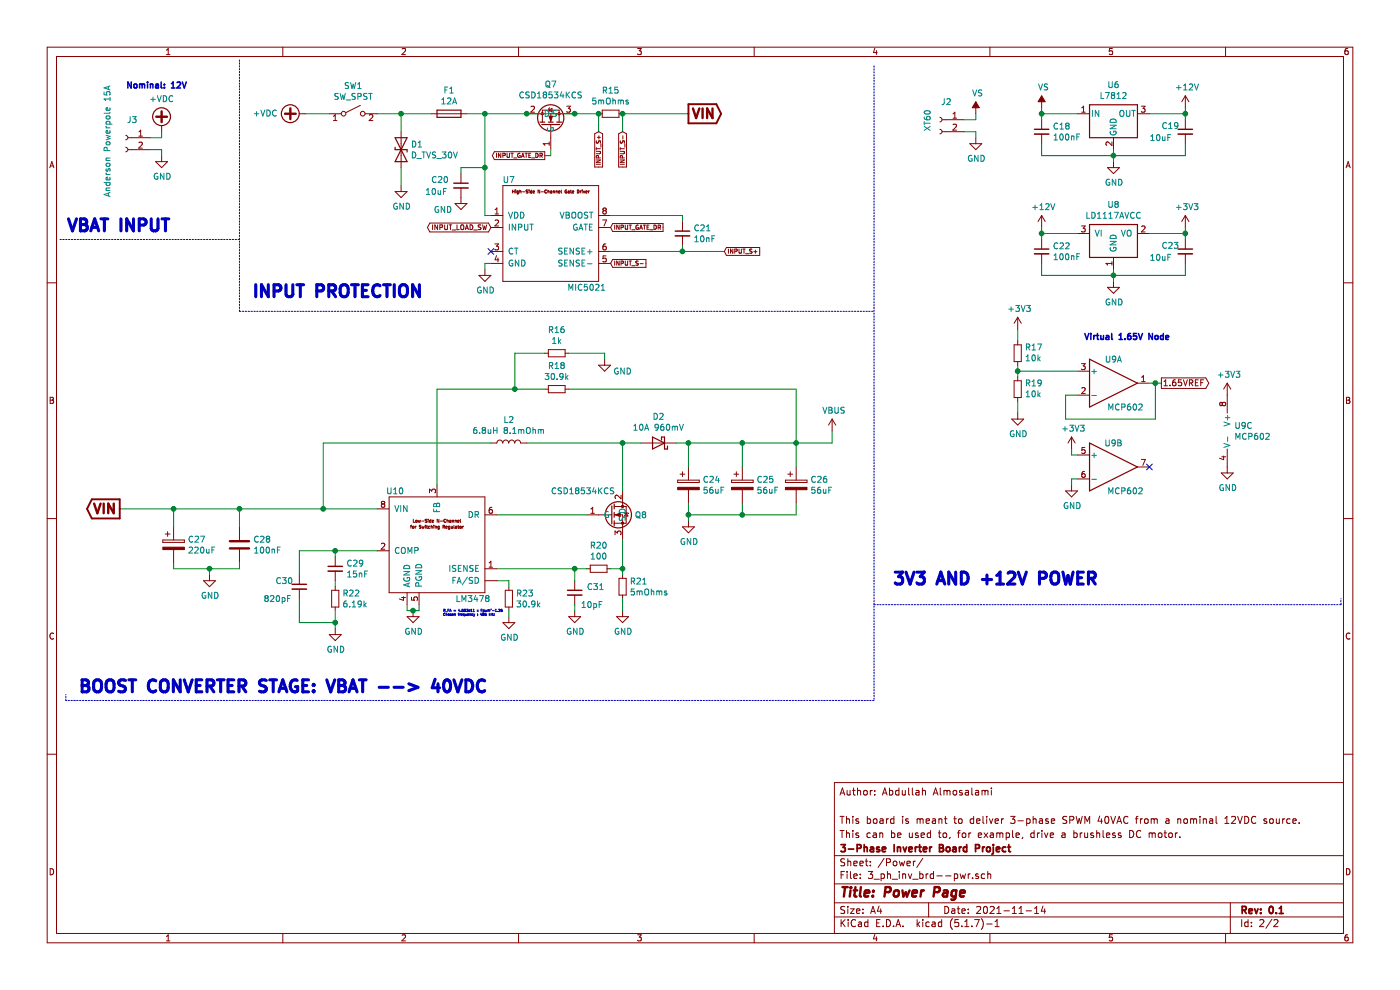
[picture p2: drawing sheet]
EESchema Schematic File Version 4
EELAYER 30 0
EELAYER END
$Descr A4 11693 8268
encoding utf-8
Sheet 2 2
Title "Power Page"
Date "2021-11-14"
Rev "0.1"
Comp "3-Phase Inverter Board Project"
Comment1 "This can be used to, for example, drive a brushless DC motor."
Comment2 "This board is meant to deliver 3-phase SPWM 40VAC from a nominal 12VDC source."
Comment3 ""
Comment4 "Author: Abdullah Almosalami"
$EndDescr
$Comp
L Connector:Conn_01x02_Female J3
U 1 1
P 1050 1150
F 0 "J3" H 950 1300 50  0000 L CNN
F 1 "Anderson Powerpole 15A" V 1200 650 50  0000 L CNN
F 2 "" H 1050 1150 50  0001 C CNN
F 3 "~" H 1050 1150 50  0001 C CNN
	1    1050 1150
	-1   0    0    -1  
$EndComp
$Comp
L power:+VDC #PWR042
U 1 1
P 1350 1100
F 0 "#PWR042" H 1350 1000 50  0001 C CNN
F 1 "+VDC" H 1350 1375 50  0000 C CNN
F 2 "" H 1350 1100 50  0001 C CNN
F 3 "" H 1350 1100 50  0001 C CNN
	1    1350 1100
	1    0    0    -1  
$EndComp
Wire Wire Line
	1250 1150 1350 1150
Wire Wire Line
	1350 1150 1350 1100
$Comp
L power:GND #PWR044
U 1 1
P 1350 1300
F 0 "#PWR044" H 1350 1050 50  0001 C CNN
F 1 "GND" H 1355 1127 50  0000 C CNN
F 2 "" H 1350 1300 50  0001 C CNN
F 3 "" H 1350 1300 50  0001 C CNN
	1    1350 1300
	1    0    0    -1  
$EndComp
Wire Wire Line
	1250 1250 1350 1250
Wire Wire Line
	1350 1250 1350 1300
$Comp
L power:+VDC #PWR040
U 1 1
P 2550 950
F 0 "#PWR040" H 2550 850 50  0001 C CNN
F 1 "+VDC" V 2550 1179 50  0000 L CNN
F 2 "" H 2550 950 50  0001 C CNN
F 3 "" H 2550 950 50  0001 C CNN
	1    2550 950 
	0    -1   -1   0   
$EndComp
$Comp
L Switch:SW_SPST SW1
U 1 1
P 2950 950
F 0 "SW1" H 2950 1185 50  0000 C CNN
F 1 "SW_SPST" H 2950 1094 50  0000 C CNN
F 2 "" H 2950 950 50  0001 C CNN
F 3 "~" H 2950 950 50  0001 C CNN
	1    2950 950 
	1    0    0    -1  
$EndComp
$Comp
L Device:D_TVS D1
U 1 1
P 3350 1250
F 0 "D1" V 3304 1330 50  0000 L CNN
F 1 "D_TVS_30V" V 3395 1330 50  0000 L CNN
F 2 "" H 3350 1250 50  0001 C CNN
F 3 "~" H 3350 1250 50  0001 C CNN
	1    3350 1250
	0    1    1    0   
$EndComp
$Comp
L Device:Fuse F1
U 1 1
P 3750 950
F 0 "F1" V 3553 950 50  0000 C CNN
F 1 "12A" V 3644 950 50  0000 C CNN
F 2 "" V 3680 950 50  0001 C CNN
F 3 "~" H 3750 950 50  0001 C CNN
	1    3750 950 
	0    1    1    0   
$EndComp
$Comp
L 3_phase_inverter_board:CSD18534KCS Q7
U 1 1
P 4600 950
F 0 "Q7" V 4842 950 50  0000 C CNN
F 1 "CSD18534KCS" V 4751 950 50  0000 C CNN
F 2 "" H 4600 950 50  0001 C CNN
F 3 "" H 4600 950 50  0001 C CNN
	1    4600 950 
	0    -1   -1   0   
$EndComp
$Comp
L 3_phase_inverter_board:MIC5021 U7
U 1 1
P 4600 2000
F 0 "U7" H 4250 2500 50  0000 C CNN
F 1 "MIC5021" H 4900 1600 50  0000 C CNN
F 2 "" H 4600 2000 50  0001 C CNN
F 3 "" H 4600 2000 50  0001 C CNN
	1    4600 2000
	1    0    0    -1  
$EndComp
Text GLabel 4550 1300 0    35   Output ~ 0
INPUT_GATE_DR
Wire Wire Line
	4550 1300 4600 1300
Wire Wire Line
	4600 1300 4600 1250
Text GLabel 5100 1900 2    35   Input ~ 0
INPUT_GATE_DR
$Comp
L Device:R_Small R15
U 1 1
P 5100 950
F 0 "R15" V 4904 950 50  0000 C CNN
F 1 "5mOhms" V 4995 950 50  0000 C CNN
F 2 "" H 5100 950 50  0001 C CNN
F 3 "~" H 5100 950 50  0001 C CNN
	1    5100 950 
	0    1    1    0   
$EndComp
Text GLabel 6050 2100 2    35   Input ~ 0
INPUT_S+
Text GLabel 5100 2200 2    35   Input ~ 0
INPUT_S-
Text GLabel 5000 1100 3    35   Input ~ 0
INPUT_S+
Text GLabel 5200 1100 3    35   Input ~ 0
INPUT_S-
Text GLabel 5750 950  2    80   Output ~ 16
VIN
$Comp
L Device:C_Small C21
U 1 1
P 5700 1950
F 0 "C21" H 5792 1996 50  0000 L CNN
F 1 "10nF" H 5792 1905 50  0000 L CNN
F 2 "" H 5700 1950 50  0001 C CNN
F 3 "~" H 5700 1950 50  0001 C CNN
	1    5700 1950
	1    0    0    -1  
$EndComp
Wire Wire Line
	5100 1800 5700 1800
Wire Wire Line
	5700 1800 5700 1850
Wire Wire Line
	5700 2100 5100 2100
Wire Wire Line
	5700 2050 5700 2100
Wire Wire Line
	6050 2100 5700 2100
Connection ~ 5700 2100
Text GLabel 4100 1900 0    40   BiDi ~ 0
INPUT_LOAD_SW
NoConn ~ 4100 2100
$Comp
L power:GND #PWR050
U 1 1
P 4050 2250
F 0 "#PWR050" H 4050 2000 50  0001 C CNN
F 1 "GND" H 4055 2077 50  0000 C CNN
F 2 "" H 4050 2250 50  0001 C CNN
F 3 "" H 4050 2250 50  0001 C CNN
	1    4050 2250
	1    0    0    -1  
$EndComp
Wire Wire Line
	4050 2250 4050 2200
Wire Wire Line
	4050 2200 4100 2200
Wire Wire Line
	2550 950  2750 950 
Wire Wire Line
	3150 950  3350 950 
Wire Wire Line
	3900 950  4050 950 
Wire Wire Line
	5200 950  5750 950 
Connection ~ 4400 950 
Wire Wire Line
	4400 950  4800 950 
Connection ~ 4800 950 
Wire Wire Line
	4800 950  5000 950 
Wire Wire Line
	3350 1100 3350 950 
Connection ~ 3350 950 
Wire Wire Line
	3350 950  3600 950 
Wire Wire Line
	5000 1100 5000 950 
Connection ~ 5000 950 
Wire Wire Line
	5200 1100 5200 950 
Connection ~ 5200 950 
$Comp
L power:GND #PWR046
U 1 1
P 3350 1550
F 0 "#PWR046" H 3350 1300 50  0001 C CNN
F 1 "GND" H 3355 1377 50  0000 C CNN
F 2 "" H 3350 1550 50  0001 C CNN
F 3 "" H 3350 1550 50  0001 C CNN
	1    3350 1550
	1    0    0    -1  
$EndComp
Wire Wire Line
	3350 1550 3350 1400
Wire Wire Line
	4100 1800 4050 1800
Wire Wire Line
	4050 1800 4050 1400
Connection ~ 4050 950 
Wire Wire Line
	4050 950  4400 950 
Text Notes 2100 2500 0    100  ~ 20
INPUT PROTECTION
Wire Notes Line
	500  2000 2000 2000
Text Notes 550  1950 0    100  ~ 20
VBAT INPUT
Text Notes 1050 750  0    50   ~ 10
Nominal: 12V
Text GLabel 1000 4250 0    80   Output ~ 16
VIN
$Comp
L Device:CP C27
U 1 1
P 1450 4550
F 0 "C27" H 1568 4596 50  0000 L CNN
F 1 "220uF" H 1568 4505 50  0000 L CNN
F 2 "" H 1488 4400 50  0001 C CNN
F 3 "~" H 1450 4550 50  0001 C CNN
	1    1450 4550
	1    0    0    -1  
$EndComp
$Comp
L power:GND #PWR061
U 1 1
P 1750 4800
F 0 "#PWR061" H 1750 4550 50  0001 C CNN
F 1 "GND" H 1755 4627 50  0000 C CNN
F 2 "" H 1750 4800 50  0001 C CNN
F 3 "" H 1750 4800 50  0001 C CNN
	1    1750 4800
	1    0    0    -1  
$EndComp
$Comp
L Device:C C28
U 1 1
P 2000 4550
F 0 "C28" H 2115 4596 50  0000 L CNN
F 1 "100nF" H 2115 4505 50  0000 L CNN
F 2 "" H 2038 4400 50  0001 C CNN
F 3 "~" H 2000 4550 50  0001 C CNN
	1    2000 4550
	1    0    0    -1  
$EndComp
$Comp
L 3_phase_inverter_board:LM3478 U10
U 1 1
P 3650 4600
F 0 "U10" H 3300 5100 50  0000 C CNN
F 1 "LM3478" H 3950 4200 50  0000 C CNN
F 2 "" H 3650 4600 50  0001 C CNN
F 3 "" H 3650 4600 50  0001 C CNN
	1    3650 4600
	1    0    0    -1  
$EndComp
$Comp
L Device:C_Small C30
U 1 1
P 2500 4900
F 0 "C30" H 2300 4950 50  0000 L CNN
F 1 "820pF" H 2200 4800 50  0000 L CNN
F 2 "" H 2500 4900 50  0001 C CNN
F 3 "~" H 2500 4900 50  0001 C CNN
	1    2500 4900
	1    0    0    -1  
$EndComp
$Comp
L Device:C_Small C29
U 1 1
P 2800 4750
F 0 "C29" H 2892 4796 50  0000 L CNN
F 1 "15nF" H 2892 4705 50  0000 L CNN
F 2 "" H 2800 4750 50  0001 C CNN
F 3 "~" H 2800 4750 50  0001 C CNN
	1    2800 4750
	1    0    0    -1  
$EndComp
$Comp
L Device:R_Small R22
U 1 1
P 2800 5000
F 0 "R22" H 2859 5046 50  0000 L CNN
F 1 "6.19k" H 2859 4955 50  0000 L CNN
F 2 "" H 2800 5000 50  0001 C CNN
F 3 "~" H 2800 5000 50  0001 C CNN
	1    2800 5000
	1    0    0    -1  
$EndComp
$Comp
L 3_phase_inverter_board:CSD18534KCS Q8
U 1 1
P 5200 4300
F 0 "Q8" H 5300 4300 50  0000 L CNN
F 1 "CSD18534KCS" H 4600 4500 50  0000 L CNN
F 2 "" H 5200 4300 50  0001 C CNN
F 3 "" H 5200 4300 50  0001 C CNN
	1    5200 4300
	1    0    0    -1  
$EndComp
$Comp
L Device:R_Small R21
U 1 1
P 5200 4900
F 0 "R21" H 5259 4946 50  0000 L CNN
F 1 "5mOhms" H 5259 4855 50  0000 L CNN
F 2 "" H 5200 4900 50  0001 C CNN
F 3 "~" H 5200 4900 50  0001 C CNN
	1    5200 4900
	1    0    0    -1  
$EndComp
$Comp
L Device:R_Small R23
U 1 1
P 4250 5000
F 0 "R23" H 4309 5046 50  0000 L CNN
F 1 "30.9k" H 4309 4955 50  0000 L CNN
F 2 "" H 4250 5000 50  0001 C CNN
F 3 "~" H 4250 5000 50  0001 C CNN
	1    4250 5000
	1    0    0    -1  
$EndComp
$Comp
L Device:L L2
U 1 1
P 4250 3700
F 0 "L2" V 4440 3700 50  0000 C CNN
F 1 "6.8uH 8.1mOhm" V 4349 3700 50  0000 C CNN
F 2 "" H 4250 3700 50  0001 C CNN
F 3 "~" H 4250 3700 50  0001 C CNN
	1    4250 3700
	0    -1   -1   0   
$EndComp
$Comp
L Device:D_Schottky D2
U 1 1
P 5500 3700
F 0 "D2" H 5500 3483 50  0000 C CNN
F 1 "10A 960mV" H 5500 3574 50  0000 C CNN
F 2 "" H 5500 3700 50  0001 C CNN
F 3 "~" H 5500 3700 50  0001 C CNN
	1    5500 3700
	-1   0    0    1   
$EndComp
$Comp
L Device:CP C24
U 1 1
P 5750 4050
F 0 "C24" H 5868 4096 50  0000 L CNN
F 1 "56uF" H 5868 4005 50  0000 L CNN
F 2 "" H 5788 3900 50  0001 C CNN
F 3 "~" H 5750 4050 50  0001 C CNN
	1    5750 4050
	1    0    0    -1  
$EndComp
$Comp
L Device:R_Small R18
U 1 1
P 4650 3250
F 0 "R18" V 4454 3250 50  0000 C CNN
F 1 "30.9k" V 4545 3250 50  0000 C CNN
F 2 "" H 4650 3250 50  0001 C CNN
F 3 "~" H 4650 3250 50  0001 C CNN
	1    4650 3250
	0    1    1    0   
$EndComp
$Comp
L Device:R_Small R16
U 1 1
P 4650 2950
F 0 "R16" V 4454 2950 50  0000 C CNN
F 1 "1k" V 4545 2950 50  0000 C CNN
F 2 "" H 4650 2950 50  0001 C CNN
F 3 "~" H 4650 2950 50  0001 C CNN
	1    4650 2950
	0    1    1    0   
$EndComp
Wire Wire Line
	1000 4250 1450 4250
Wire Wire Line
	1450 4400 1450 4250
Connection ~ 1450 4250
Wire Wire Line
	2000 4400 2000 4250
Wire Wire Line
	1450 4250 2000 4250
Connection ~ 2000 4250
Wire Wire Line
	2000 4250 2700 4250
Wire Wire Line
	1450 4700 1450 4750
Wire Wire Line
	1450 4750 1750 4750
Wire Wire Line
	2000 4750 2000 4700
Wire Wire Line
	1750 4800 1750 4750
Connection ~ 1750 4750
Wire Wire Line
	1750 4750 2000 4750
Wire Wire Line
	2500 4800 2500 4600
Wire Wire Line
	2500 4600 2800 4600
$Comp
L power:GND #PWR066
U 1 1
P 2800 5250
F 0 "#PWR066" H 2800 5000 50  0001 C CNN
F 1 "GND" H 2805 5077 50  0000 C CNN
F 2 "" H 2800 5250 50  0001 C CNN
F 3 "" H 2800 5250 50  0001 C CNN
	1    2800 5250
	1    0    0    -1  
$EndComp
Wire Wire Line
	2800 4600 2800 4650
Wire Wire Line
	2800 4850 2800 4900
Wire Wire Line
	2800 5100 2800 5200
Connection ~ 2800 4600
Wire Wire Line
	2800 4600 3150 4600
Wire Wire Line
	2500 5000 2500 5200
Wire Wire Line
	2500 5200 2800 5200
Connection ~ 2800 5200
Wire Wire Line
	2800 5200 2800 5250
$Comp
L power:GND #PWR062
U 1 1
P 3450 5100
F 0 "#PWR062" H 3450 4850 50  0001 C CNN
F 1 "GND" H 3455 4927 50  0000 C CNN
F 2 "" H 3450 5100 50  0001 C CNN
F 3 "" H 3450 5100 50  0001 C CNN
	1    3450 5100
	1    0    0    -1  
$EndComp
Wire Wire Line
	3400 5050 3400 5100
Wire Wire Line
	3400 5100 3450 5100
Wire Wire Line
	3500 5100 3500 5050
Connection ~ 3450 5100
Wire Wire Line
	3450 5100 3500 5100
$Comp
L power:GND #PWR065
U 1 1
P 4250 5150
F 0 "#PWR065" H 4250 4900 50  0001 C CNN
F 1 "GND" H 4255 4977 50  0000 C CNN
F 2 "" H 4250 5150 50  0001 C CNN
F 3 "" H 4250 5150 50  0001 C CNN
	1    4250 5150
	1    0    0    -1  
$EndComp
Wire Wire Line
	4150 4850 4250 4850
Wire Wire Line
	4250 4850 4250 4900
Wire Wire Line
	4250 5100 4250 5150
Text Notes 3700 5150 0    20   ~ 0
R_FA = 4.503e11 x Fpwm^-1.26\nChosen frequency : 485 kHz
$Comp
L power:GND #PWR064
U 1 1
P 5200 5100
F 0 "#PWR064" H 5200 4850 50  0001 C CNN
F 1 "GND" H 5205 4927 50  0000 C CNN
F 2 "" H 5200 5100 50  0001 C CNN
F 3 "" H 5200 5100 50  0001 C CNN
	1    5200 5100
	1    0    0    -1  
$EndComp
Wire Wire Line
	5200 4500 5200 4750
Wire Wire Line
	5200 5000 5200 5100
Wire Wire Line
	4150 4300 4900 4300
Connection ~ 5200 4750
Wire Wire Line
	5200 4750 5200 4800
Wire Wire Line
	2700 4250 2700 3700
Wire Wire Line
	2700 3700 4100 3700
Connection ~ 2700 4250
Wire Wire Line
	2700 4250 3150 4250
Wire Wire Line
	4400 3700 5200 3700
Wire Wire Line
	5750 3700 5750 3900
Wire Wire Line
	5650 3700 5750 3700
Wire Wire Line
	5200 4100 5200 3700
Connection ~ 5200 3700
Wire Wire Line
	5200 3700 5350 3700
$Comp
L power:GND #PWR060
U 1 1
P 5750 4350
F 0 "#PWR060" H 5750 4100 50  0001 C CNN
F 1 "GND" H 5755 4177 50  0000 C CNN
F 2 "" H 5750 4350 50  0001 C CNN
F 3 "" H 5750 4350 50  0001 C CNN
	1    5750 4350
	1    0    0    -1  
$EndComp
Wire Wire Line
	5750 4350 5750 4300
$Comp
L Device:CP C25
U 1 1
P 6200 4050
F 0 "C25" H 6318 4096 50  0000 L CNN
F 1 "56uF" H 6318 4005 50  0000 L CNN
F 2 "" H 6238 3900 50  0001 C CNN
F 3 "~" H 6200 4050 50  0001 C CNN
	1    6200 4050
	1    0    0    -1  
$EndComp
$Comp
L Device:CP C26
U 1 1
P 6650 4050
F 0 "C26" H 6768 4096 50  0000 L CNN
F 1 "56uF" H 6768 4005 50  0000 L CNN
F 2 "" H 6688 3900 50  0001 C CNN
F 3 "~" H 6650 4050 50  0001 C CNN
	1    6650 4050
	1    0    0    -1  
$EndComp
Wire Wire Line
	5750 3700 6200 3700
Wire Wire Line
	6650 3700 6650 3900
Wire Wire Line
	6650 4300 6200 4300
Wire Wire Line
	6650 4200 6650 4300
Connection ~ 5750 3700
Connection ~ 5750 4300
Wire Wire Line
	5750 4300 5750 4200
Wire Wire Line
	6200 3700 6200 3900
Wire Wire Line
	6200 4200 6200 4300
Connection ~ 6200 3700
Wire Wire Line
	6200 3700 6650 3700
Connection ~ 6200 4300
Wire Wire Line
	6200 4300 5750 4300
Wire Wire Line
	6650 3700 6650 3250
Wire Wire Line
	6650 3250 4750 3250
Wire Wire Line
	3650 3250 3650 4050
Wire Wire Line
	4550 3250 4300 3250
Connection ~ 6650 3700
$Comp
L power:GND #PWR053
U 1 1
P 5050 3000
F 0 "#PWR053" H 5050 2750 50  0001 C CNN
F 1 "GND" H 5200 2900 50  0000 C CNN
F 2 "" H 5050 3000 50  0001 C CNN
F 3 "" H 5050 3000 50  0001 C CNN
	1    5050 3000
	1    0    0    -1  
$EndComp
Wire Wire Line
	4300 3250 4300 2950
Wire Wire Line
	5050 2950 5050 3000
Wire Wire Line
	4300 2950 4550 2950
Wire Wire Line
	4750 2950 5050 2950
Connection ~ 4300 3250
Wire Wire Line
	4300 3250 3650 3250
$Comp
L Amplifier_Operational:MCP602 U9
U 1 1
P 9300 3200
F 0 "U9" H 9300 3400 50  0000 C CNN
F 1 "MCP602" H 9400 3000 50  0000 C CNN
F 2 "" H 9300 3200 50  0001 C CNN
F 3 "http://ww1.microchip.com/downloads/en/DeviceDoc/21314g.pdf" H 9300 3200 50  0001 C CNN
	1    9300 3200
	1    0    0    -1  
$EndComp
$Comp
L Device:R_Small R17
U 1 1
P 8500 2950
F 0 "R17" H 8441 2904 50  0000 R CNN
F 1 "10k" H 8441 2995 50  0000 R CNN
F 2 "" H 8500 2950 50  0001 C CNN
F 3 "~" H 8500 2950 50  0001 C CNN
	1    8500 2950
	-1   0    0    1   
$EndComp
$Comp
L Device:R_Small R19
U 1 1
P 8500 3250
F 0 "R19" H 8441 3204 50  0000 R CNN
F 1 "10k" H 8441 3295 50  0000 R CNN
F 2 "" H 8500 3250 50  0001 C CNN
F 3 "~" H 8500 3250 50  0001 C CNN
	1    8500 3250
	-1   0    0    1   
$EndComp
$Comp
L power:GND #PWR055
U 1 1
P 8500 3450
F 0 "#PWR055" H 8500 3200 50  0001 C CNN
F 1 "GND" H 8505 3277 50  0000 C CNN
F 2 "" H 8500 3450 50  0001 C CNN
F 3 "" H 8500 3450 50  0001 C CNN
	1    8500 3450
	1    0    0    -1  
$EndComp
$Comp
L Connector:Conn_01x02_Female J2
U 1 1
P 7850 1000
F 0 "J2" H 7750 1150 50  0000 L CNN
F 1 "XT60" V 7950 900 50  0000 L CNN
F 2 "" H 7850 1000 50  0001 C CNN
F 3 "~" H 7850 1000 50  0001 C CNN
	1    7850 1000
	-1   0    0    -1  
$EndComp
Wire Wire Line
	8050 1000 8150 1000
Wire Wire Line
	8150 1000 8150 950 
$Comp
L power:GND #PWR043
U 1 1
P 8150 1150
F 0 "#PWR043" H 8150 900 50  0001 C CNN
F 1 "GND" H 8155 977 50  0000 C CNN
F 2 "" H 8150 1150 50  0001 C CNN
F 3 "" H 8150 1150 50  0001 C CNN
	1    8150 1150
	1    0    0    -1  
$EndComp
Wire Wire Line
	8050 1100 8150 1100
Wire Wire Line
	8150 1100 8150 1150
$Comp
L power:VS #PWR041
U 1 1
P 8150 950
F 0 "#PWR041" H 7950 800 50  0001 C CNN
F 1 "VS" H 8165 1123 50  0000 C CNN
F 2 "" H 8150 950 50  0001 C CNN
F 3 "" H 8150 950 50  0001 C CNN
	1    8150 950 
	1    0    0    -1  
$EndComp
Text Notes 7450 4900 0    100  ~ 20
3V3 AND +12V POWER
$Comp
L power:VS #PWR038
U 1 1
P 8700 900
F 0 "#PWR038" H 8500 750 50  0001 C CNN
F 1 "VS" H 8715 1073 50  0000 C CNN
F 2 "" H 8700 900 50  0001 C CNN
F 3 "" H 8700 900 50  0001 C CNN
	1    8700 900 
	1    0    0    -1  
$EndComp
$Comp
L Amplifier_Operational:MCP602 U9
U 2 1
P 9300 3900
F 0 "U9" H 9300 4100 50  0000 C CNN
F 1 "MCP602" H 9400 3700 50  0000 C CNN
F 2 "" H 9300 3900 50  0001 C CNN
F 3 "http://ww1.microchip.com/downloads/en/DeviceDoc/21314g.pdf" H 9300 3900 50  0001 C CNN
	2    9300 3900
	1    0    0    -1  
$EndComp
$Comp
L Amplifier_Operational:MCP602 U9
U 3 1
P 10350 3600
F 0 "U9" H 10308 3646 50  0000 L CNN
F 1 "MCP602" H 10308 3555 50  0000 L CNN
F 2 "" H 10350 3600 50  0001 C CNN
F 3 "http://ww1.microchip.com/downloads/en/DeviceDoc/21314g.pdf" H 10350 3600 50  0001 C CNN
	3    10350 3600
	1    0    0    -1  
$EndComp
Text GLabel 9700 3200 2    50   Output ~ 0
1.65VREF
Wire Wire Line
	9600 3200 9650 3200
$Comp
L power:+3V3 #PWR052
U 1 1
P 8500 2750
F 0 "#PWR052" H 8500 2600 50  0001 C CNN
F 1 "+3V3" H 8515 2923 50  0000 C CNN
F 2 "" H 8500 2750 50  0001 C CNN
F 3 "" H 8500 2750 50  0001 C CNN
	1    8500 2750
	1    0    0    -1  
$EndComp
Wire Wire Line
	8500 2750 8500 2850
Wire Wire Line
	8500 3050 8500 3100
Wire Wire Line
	8500 3350 8500 3450
Wire Wire Line
	8500 3100 9000 3100
Connection ~ 8500 3100
Wire Wire Line
	8500 3100 8500 3150
Wire Wire Line
	9000 3300 8900 3300
Wire Wire Line
	8900 3300 8900 3500
Wire Wire Line
	8900 3500 9650 3500
Wire Wire Line
	9650 3500 9650 3200
Connection ~ 9650 3200
Wire Wire Line
	9650 3200 9700 3200
$Comp
L power:+3V3 #PWR054
U 1 1
P 10250 3300
F 0 "#PWR054" H 10250 3150 50  0001 C CNN
F 1 "+3V3" H 10265 3473 50  0000 C CNN
F 2 "" H 10250 3300 50  0001 C CNN
F 3 "" H 10250 3300 50  0001 C CNN
	1    10250 3300
	1    0    0    -1  
$EndComp
$Comp
L power:GND #PWR058
U 1 1
P 10250 3900
F 0 "#PWR058" H 10250 3650 50  0001 C CNN
F 1 "GND" H 10255 3727 50  0000 C CNN
F 2 "" H 10250 3900 50  0001 C CNN
F 3 "" H 10250 3900 50  0001 C CNN
	1    10250 3900
	1    0    0    -1  
$EndComp
$Comp
L power:+3V3 #PWR057
U 1 1
P 8950 3750
F 0 "#PWR057" H 8950 3600 50  0001 C CNN
F 1 "+3V3" H 8965 3923 50  0000 C CNN
F 2 "" H 8950 3750 50  0001 C CNN
F 3 "" H 8950 3750 50  0001 C CNN
	1    8950 3750
	1    0    0    -1  
$EndComp
$Comp
L power:GND #PWR059
U 1 1
P 8950 4050
F 0 "#PWR059" H 8950 3800 50  0001 C CNN
F 1 "GND" H 8955 3877 50  0000 C CNN
F 2 "" H 8950 4050 50  0001 C CNN
F 3 "" H 8950 4050 50  0001 C CNN
	1    8950 4050
	1    0    0    -1  
$EndComp
Wire Wire Line
	8950 4050 8950 4000
Wire Wire Line
	8950 4000 9000 4000
Wire Wire Line
	9000 3800 8950 3800
Wire Wire Line
	8950 3800 8950 3750
NoConn ~ 9600 3900
$Comp
L 3_phase_inverter_board:LD1117AVCC U8
U 1 1
P 9300 2050
F 0 "U8" H 9300 2392 50  0000 C CNN
F 1 "LD1117AVCC" H 9300 2301 50  0000 C CNN
F 2 "" H 9300 2050 50  0001 C CNN
F 3 "" H 9300 2050 50  0001 C CNN
	1    9300 2050
	1    0    0    -1  
$EndComp
$Comp
L Regulator_Linear:L7812 U6
U 1 1
P 9300 950
F 0 "U6" H 9300 1192 50  0000 C CNN
F 1 "L7812" H 9300 1101 50  0000 C CNN
F 2 "" H 9325 800 50  0001 L CIN
F 3 "http://www.st.com/content/ccc/resource/technical/document/datasheet/41/4f/b3/b0/12/d4/47/88/CD00000444.pdf/files/CD00000444.pdf/jcr:content/translations/en.CD00000444.pdf" H 9300 900 50  0001 C CNN
	1    9300 950 
	1    0    0    -1  
$EndComp
$Comp
L Device:C_Small C18
U 1 1
P 8700 1100
F 0 "C18" H 8792 1146 50  0000 L CNN
F 1 "100nF" H 8792 1055 50  0000 L CNN
F 2 "" H 8700 1100 50  0001 C CNN
F 3 "~" H 8700 1100 50  0001 C CNN
	1    8700 1100
	1    0    0    -1  
$EndComp
$Comp
L Device:C_Small C19
U 1 1
P 9900 1100
F 0 "C19" H 9700 1150 50  0000 L CNN
F 1 "10uF" H 9600 1050 50  0000 L CNN
F 2 "" H 9900 1100 50  0001 C CNN
F 3 "~" H 9900 1100 50  0001 C CNN
	1    9900 1100
	1    0    0    -1  
$EndComp
$Comp
L power:+12V #PWR039
U 1 1
P 9900 900
F 0 "#PWR039" H 9900 750 50  0001 C CNN
F 1 "+12V" H 9915 1073 50  0000 C CNN
F 2 "" H 9900 900 50  0001 C CNN
F 3 "" H 9900 900 50  0001 C CNN
	1    9900 900 
	1    0    0    -1  
$EndComp
$Comp
L power:GND #PWR045
U 1 1
P 9300 1350
F 0 "#PWR045" H 9300 1100 50  0001 C CNN
F 1 "GND" H 9305 1177 50  0000 C CNN
F 2 "" H 9300 1350 50  0001 C CNN
F 3 "" H 9300 1350 50  0001 C CNN
	1    9300 1350
	1    0    0    -1  
$EndComp
Wire Wire Line
	8700 900  8700 950 
Wire Wire Line
	8700 1300 9300 1300
Wire Wire Line
	9900 1300 9900 1200
Wire Wire Line
	8700 1200 8700 1300
Wire Wire Line
	9300 1350 9300 1300
Connection ~ 9300 1300
Wire Wire Line
	9300 1300 9900 1300
Wire Wire Line
	9300 1250 9300 1300
Wire Wire Line
	8700 950  9000 950 
Connection ~ 8700 950 
Wire Wire Line
	8700 950  8700 1000
Wire Wire Line
	9600 950  9900 950 
Wire Wire Line
	9900 900  9900 950 
Connection ~ 9900 950 
Wire Wire Line
	9900 950  9900 1000
$Comp
L Device:C_Small C22
U 1 1
P 8700 2100
F 0 "C22" H 8792 2146 50  0000 L CNN
F 1 "100nF" H 8792 2055 50  0000 L CNN
F 2 "" H 8700 2100 50  0001 C CNN
F 3 "~" H 8700 2100 50  0001 C CNN
	1    8700 2100
	1    0    0    -1  
$EndComp
$Comp
L Device:C_Small C23
U 1 1
P 9900 2100
F 0 "C23" H 9700 2150 50  0000 L CNN
F 1 "10uF" H 9600 2050 50  0000 L CNN
F 2 "" H 9900 2100 50  0001 C CNN
F 3 "~" H 9900 2100 50  0001 C CNN
	1    9900 2100
	1    0    0    -1  
$EndComp
$Comp
L power:GND #PWR051
U 1 1
P 9300 2350
F 0 "#PWR051" H 9300 2100 50  0001 C CNN
F 1 "GND" H 9305 2177 50  0000 C CNN
F 2 "" H 9300 2350 50  0001 C CNN
F 3 "" H 9300 2350 50  0001 C CNN
	1    9300 2350
	1    0    0    -1  
$EndComp
Wire Wire Line
	8700 2000 8700 1950
Wire Wire Line
	8700 1950 9000 1950
Wire Wire Line
	9600 1950 9900 1950
Wire Wire Line
	9900 1950 9900 2000
Wire Wire Line
	9900 2200 9900 2300
Wire Wire Line
	9900 2300 9300 2300
Wire Wire Line
	8700 2300 8700 2200
Wire Wire Line
	9300 2250 9300 2300
Connection ~ 9300 2300
Wire Wire Line
	9300 2300 8700 2300
Wire Wire Line
	9300 2350 9300 2300
$Comp
L power:+12V #PWR048
U 1 1
P 8700 1900
F 0 "#PWR048" H 8700 1750 50  0001 C CNN
F 1 "+12V" H 8715 2073 50  0000 C CNN
F 2 "" H 8700 1900 50  0001 C CNN
F 3 "" H 8700 1900 50  0001 C CNN
	1    8700 1900
	1    0    0    -1  
$EndComp
Wire Wire Line
	8700 1950 8700 1900
Connection ~ 8700 1950
$Comp
L power:+3V3 #PWR049
U 1 1
P 9900 1900
F 0 "#PWR049" H 9900 1750 50  0001 C CNN
F 1 "+3V3" H 9915 2073 50  0000 C CNN
F 2 "" H 9900 1900 50  0001 C CNN
F 3 "" H 9900 1900 50  0001 C CNN
	1    9900 1900
	1    0    0    -1  
$EndComp
Wire Wire Line
	9900 1950 9900 1900
Connection ~ 9900 1950
Wire Notes Line
	2000 2600 2000 500 
$Comp
L power:VBUS #PWR056
U 1 1
P 6950 3600
F 0 "#PWR056" H 6950 3450 50  0001 C CNN
F 1 "VBUS" H 6965 3773 50  0000 C CNN
F 2 "" H 6950 3600 50  0001 C CNN
F 3 "" H 6950 3600 50  0001 C CNN
	1    6950 3600
	1    0    0    -1  
$EndComp
Wire Wire Line
	6650 3700 6950 3700
Wire Wire Line
	6950 3700 6950 3600
Wire Notes Line
	2000 2600 7300 2600
Wire Notes Line
	7300 5850 550  5850
Wire Notes Line
	550  5850 550  5800
Wire Notes Line
	7300 550  7300 5850
Text Notes 650  5800 0    100  ~ 20
BOOST CONVERTER STAGE: VBAT --> 40VDC
Wire Notes Line
	7300 5050 11200 5050
Wire Notes Line
	11200 5050 11200 5000
Text Notes 9050 2850 0    50   ~ 10
Virtual 1.65V Node
$Comp
L Device:C_Small C20
U 1 1
P 3850 1550
F 0 "C20" H 3600 1600 50  0000 L CNN
F 1 "10uF" H 3550 1500 50  0000 L CNN
F 2 "" H 3850 1550 50  0001 C CNN
F 3 "~" H 3850 1550 50  0001 C CNN
	1    3850 1550
	1    0    0    -1  
$EndComp
$Comp
L power:GND #PWR047
U 1 1
P 3850 1650
F 0 "#PWR047" H 3850 1400 50  0001 C CNN
F 1 "GND" H 3700 1550 50  0000 C CNN
F 2 "" H 3850 1650 50  0001 C CNN
F 3 "" H 3850 1650 50  0001 C CNN
	1    3850 1650
	1    0    0    -1  
$EndComp
Wire Wire Line
	3850 1400 4050 1400
Wire Wire Line
	3850 1450 3850 1400
Connection ~ 4050 1400
Wire Wire Line
	4050 1400 4050 950 
$Comp
L Device:R_Small R20
U 1 1
P 5000 4750
F 0 "R20" V 4804 4750 50  0000 C CNN
F 1 "100" V 4895 4750 50  0000 C CNN
F 2 "" H 5000 4750 50  0001 C CNN
F 3 "~" H 5000 4750 50  0001 C CNN
	1    5000 4750
	0    1    1    0   
$EndComp
Wire Wire Line
	5100 4750 5200 4750
$Comp
L Device:C_Small C31
U 1 1
P 4800 4950
F 0 "C31" H 4900 5000 50  0000 L CNN
F 1 "10pF" H 4850 4850 50  0000 L CNN
F 2 "" H 4800 4950 50  0001 C CNN
F 3 "~" H 4800 4950 50  0001 C CNN
	1    4800 4950
	1    0    0    -1  
$EndComp
$Comp
L power:GND #PWR063
U 1 1
P 4800 5100
F 0 "#PWR063" H 4800 4850 50  0001 C CNN
F 1 "GND" H 4805 4927 50  0000 C CNN
F 2 "" H 4800 5100 50  0001 C CNN
F 3 "" H 4800 5100 50  0001 C CNN
	1    4800 5100
	1    0    0    -1  
$EndComp
Wire Wire Line
	4800 5100 4800 5050
Wire Wire Line
	4800 4850 4800 4750
Connection ~ 4800 4750
Wire Wire Line
	4800 4750 4900 4750
Wire Wire Line
	4150 4750 4800 4750
$EndSCHEMATC
